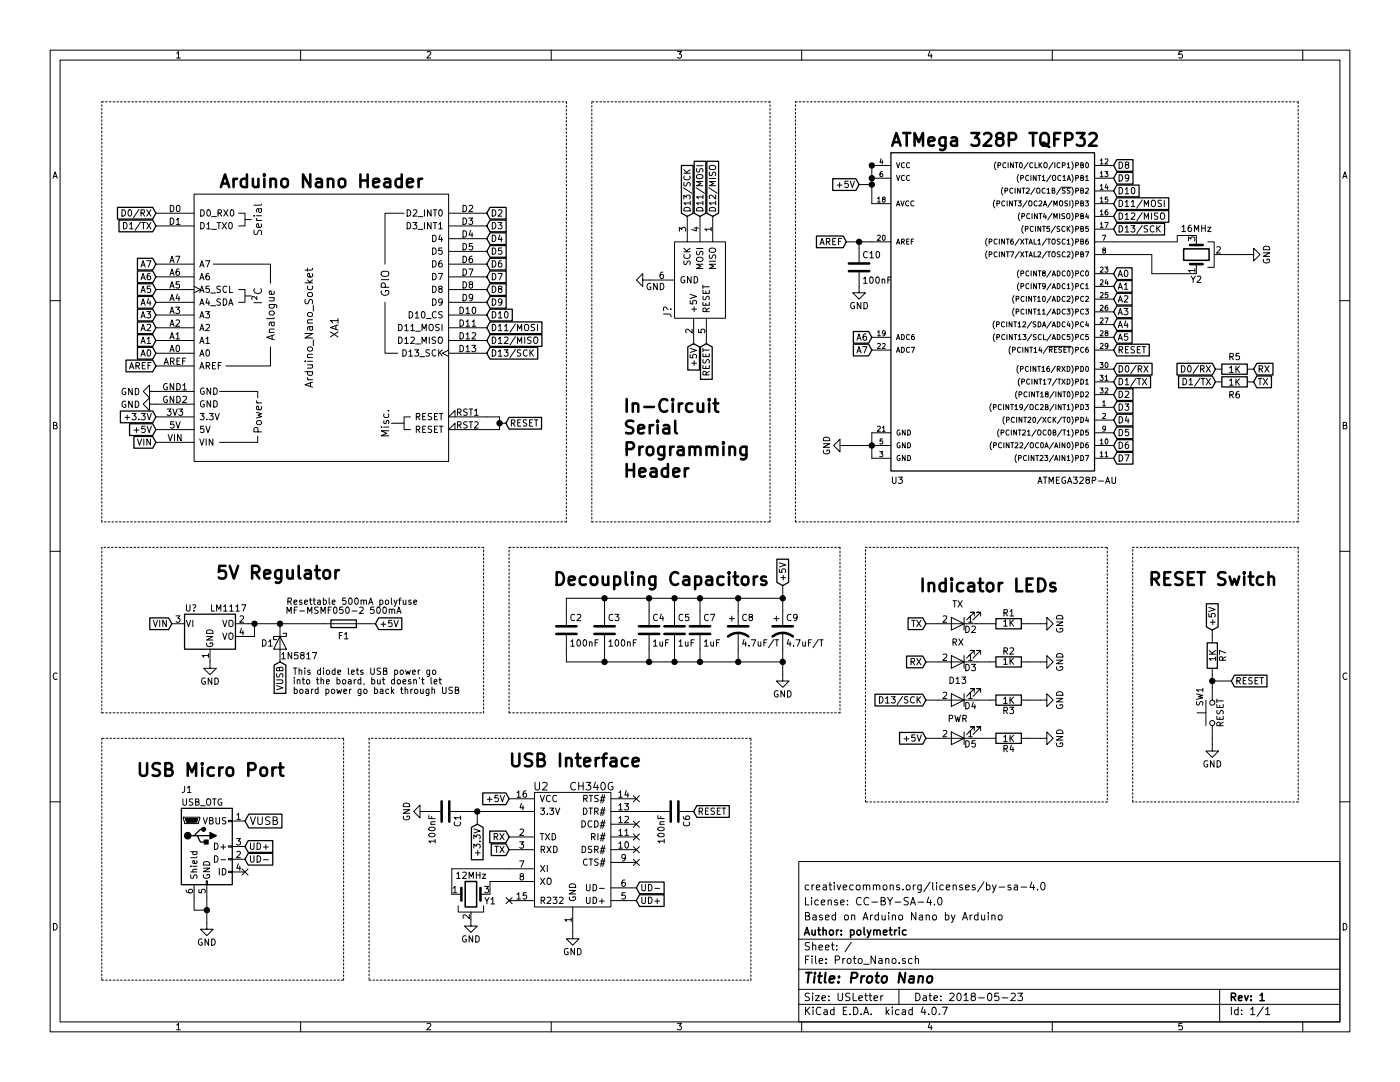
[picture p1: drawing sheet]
EESchema Schematic File Version 2
LIBS:power
LIBS:device
LIBS:switches
LIBS:relays
LIBS:motors
LIBS:transistors
LIBS:conn
LIBS:linear
LIBS:regul
LIBS:74xx
LIBS:cmos4000
LIBS:adc-dac
LIBS:memory
LIBS:xilinx
LIBS:microcontrollers
LIBS:dsp
LIBS:microchip
LIBS:analog_switches
LIBS:motorola
LIBS:texas
LIBS:intel
LIBS:audio
LIBS:interface
LIBS:digital-audio
LIBS:philips
LIBS:display
LIBS:cypress
LIBS:siliconi
LIBS:opto
LIBS:atmel
LIBS:contrib
LIBS:valves
LIBS:poly_serial_ics
LIBS:poly_regulators
LIBS:poly_connectors
LIBS:arduino
LIBS:Proto_Nano-cache
EELAYER 25 0
EELAYER END
$Descr USLetter 11000 8500
encoding utf-8
Sheet 1 1
Title "Proto Nano"
Date "2018-05-23"
Rev "1"
Comp "Author: polymetric"
Comment1 "Based on Arduino Nano by Arduino"
Comment2 "License: CC-BY-SA-4.0"
Comment3 "creativecommons.org/licenses/by-sa-4.0"
Comment4 ""
$EndDescr
$Comp
L GND #PWR01
U 1 1
P 1625 7250
F 0 "#PWR01" H 1625 7000 50  0001 C CNN
F 1 "GND" H 1625 7100 50  0000 C CNN
F 2 "" H 1625 7250 50  0001 C CNN
F 3 "" H 1625 7250 50  0001 C CNN
	1    1625 7250
	1    0    0    -1  
$EndComp
Text GLabel 4000 6575 0    50   Input ~ 0
RX
Text GLabel 4000 6675 0    50   Input ~ 0
TX
Text GLabel 4000 6275 0    50   Input ~ 0
+5V
$Comp
L USB_OTG J1
U 1 1
P 1625 6650
F 0 "J1" H 1425 7100 50  0000 L CNN
F 1 "USB_OTG" H 1425 7000 50  0000 L CNN
F 2 "Connectors_USB:USB_Micro-B_Molex-105017-0001" H 1775 6600 50  0001 C CNN
F 3 "" H 1775 6600 50  0001 C CNN
	1    1625 6650
	1    0    0    -1  
$EndComp
Text GLabel 3750 6475 3    50   Input ~ 0
+3.3V
Text Notes 4000 6025 0    100  ~ 20
USB Interface
Text GLabel 5450 6375 2    50   Input ~ 0
RESET
Text Notes 1075 6100 0    100  ~ 20
USB Micro Port
$Comp
L GND #PWR02
U 1 1
P 4500 7325
F 0 "#PWR02" H 4500 7075 50  0001 C CNN
F 1 "GND" H 4500 7175 50  0000 C CNN
F 2 "" H 4500 7325 50  0001 C CNN
F 3 "" H 4500 7325 50  0001 C CNN
	1    4500 7325
	1    0    0    -1  
$EndComp
$Comp
L GND #PWR03
U 1 1
P 3700 7225
F 0 "#PWR03" H 3700 6975 50  0001 C CNN
F 1 "GND" H 3700 7075 50  0000 C CNN
F 2 "" H 3700 7225 50  0001 C CNN
F 3 "" H 3700 7225 50  0001 C CNN
	1    3700 7225
	1    0    0    -1  
$EndComp
Text GLabel 5000 7075 2    50   Input ~ 0
UD+
Text GLabel 5000 6975 2    50   Input ~ 0
UD-
$Comp
L C C6
U 1 1
P 5300 6375
F 0 "C6" H 5325 6475 50  0000 L CNN
F 1 "100nF" H 5325 6275 50  0000 L CNN
F 2 "Polymetric_Capacitors_SMD:C_0603" H 5338 6225 50  0001 C CNN
F 3 "" H 5300 6375 50  0001 C CNN
	1    5300 6375
	0    1    1    0   
$EndComp
Text GLabel 1925 6750 2    50   Input ~ 0
UD-
Text GLabel 1925 6650 2    50   Input ~ 0
UD+
Text GLabel 6150 4600 1    50   Input ~ 0
+5V
$Comp
L C C1
U 1 1
P 3500 6375
F 0 "C1" H 3525 6475 50  0000 L CNN
F 1 "100nF" H 3525 6275 50  0000 L CNN
F 2 "Polymetric_Capacitors_SMD:C_0603" H 3538 6225 50  0001 C CNN
F 3 "" H 3500 6375 50  0001 C CNN
	1    3500 6375
	0    1    1    0   
$EndComp
$Comp
L CH340G U2
U 1 1
P 4500 6675
F 0 "U2" H 4250 7175 60  0000 C CNN
F 1 "CH340G" H 4650 7175 60  0000 C CNN
F 2 "Housings_SSOP:SOP-16_4.4x10.4mm_Pitch1.27mm" H 3300 6425 60  0001 C CNN
F 3 "" H 3300 6425 60  0001 C CNN
	1    4500 6675
	1    0    0    -1  
$EndComp
NoConn ~ 4000 7075
NoConn ~ 5000 6275
NoConn ~ 5000 6475
NoConn ~ 5000 6575
NoConn ~ 5000 6675
NoConn ~ 5000 6775
NoConn ~ 1925 6850
Text GLabel 1925 6450 2    60   Input ~ 0
VUSB
$Comp
L Crystal_GND2 Y1
U 1 1
P 3700 7025
F 0 "Y1" H 3850 6975 50  0000 C CNN
F 1 "12MHz" H 3700 7175 50  0000 C CNN
F 2 "Polymetric_Resonators_SMD:murata-resonator_SMD_CSTCE16M0V53-R0" H 3700 7025 50  0001 C CNN
F 3 "" H 3700 7025 50  0001 C CNN
	1    3700 7025
	1    0    0    -1  
$EndComp
$Comp
L GND #PWR04
U 1 1
P 3350 6375
F 0 "#PWR04" H 3350 6125 50  0001 C CNN
F 1 "GND" H 3350 6225 50  0000 C CNN
F 2 "" H 3350 6375 50  0001 C CNN
F 3 "" H 3350 6375 50  0001 C CNN
	1    3350 6375
	0    1    1    0   
$EndComp
$Comp
L ATMEGA328P-AU U3
U 1 1
P 7750 2400
F 0 "U3" H 7000 1000 50  0000 L BNN
F 1 "ATMEGA328P-AU" H 8150 1000 50  0000 L BNN
F 2 "Housings_QFP:TQFP-32_7x7mm_Pitch0.8mm" H 7750 2400 50  0001 C CIN
F 3 "" H 7750 2400 50  0001 C CNN
	1    7750 2400
	1    0    0    -1  
$EndComp
Text GLabel 8750 3000 2    50   Input ~ 0
D1/TX
Text GLabel 8750 3100 2    50   Input ~ 0
D2
Text GLabel 8750 3200 2    50   Input ~ 0
D3
Text GLabel 8750 3300 2    50   Input ~ 0
D4
Text GLabel 8750 3400 2    50   Input ~ 0
D5
Text GLabel 8750 3500 2    50   Input ~ 0
D6
Text GLabel 8750 3600 2    50   Input ~ 0
D7
Text GLabel 8750 2900 2    50   Input ~ 0
D0/RX
Text GLabel 8750 2650 2    50   Input ~ 0
A5
Text GLabel 8750 2550 2    50   Input ~ 0
A4
Text GLabel 8750 2450 2    50   Input ~ 0
A3
Text GLabel 8750 2350 2    50   Input ~ 0
A2
Text GLabel 8750 2250 2    50   Input ~ 0
A1
Text GLabel 8750 2150 2    50   Input ~ 0
A0
Text GLabel 8750 1800 2    50   Input ~ 0
D13/SCK
Text GLabel 8750 1700 2    50   Input ~ 0
D12/MISO
Text GLabel 8750 1600 2    50   Input ~ 0
D11/MOSI
Text GLabel 8750 1500 2    50   Input ~ 0
D10
Text GLabel 8750 1400 2    50   Input ~ 0
D9
Text GLabel 8750 1300 2    50   Input ~ 0
D8
Text GLabel 8750 2750 2    50   Input ~ 0
RESET
$Comp
L Crystal_GND2 Y2
U 1 1
P 9400 2000
F 0 "Y2" V 9200 2000 50  0000 C CNN
F 1 "16MHz" V 9600 2000 50  0000 C CNN
F 2 "Polymetric_Resonators_SMD:murata-resonator_SMD_CSTCE16M0V53-R0" H 9400 2000 50  0001 C CNN
F 3 "" H 9400 2000 50  0001 C CNN
	1    9400 2000
	0    -1   -1   0   
$EndComp
$Comp
L GND #PWR05
U 1 1
P 6650 3500
F 0 "#PWR05" H 6650 3250 50  0001 C CNN
F 1 "GND" H 6650 3350 50  0000 C CNN
F 2 "" H 6650 3500 50  0001 C CNN
F 3 "" H 6650 3500 50  0001 C CNN
	1    6650 3500
	0    1    1    0   
$EndComp
Text GLabel 6850 2650 0    50   Input ~ 0
A6
Text GLabel 6850 2750 0    50   Input ~ 0
A7
$Comp
L GND #PWR06
U 1 1
P 9800 2000
F 0 "#PWR06" H 9800 1750 50  0001 C CNN
F 1 "GND" H 9800 1850 50  0000 C CNN
F 2 "" H 9800 2000 50  0001 C CNN
F 3 "" H 9800 2000 50  0001 C CNN
	1    9800 2000
	0    -1   -1   0   
$EndComp
Text GLabel 6750 1450 0    50   Input ~ 0
+5V
$Comp
L C C4
U 1 1
P 5100 4950
F 0 "C4" H 5125 5050 50  0000 L CNN
F 1 "1uF" H 5125 4850 50  0000 L CNN
F 2 "Polymetric_Capacitors_SMD:C_0603" H 5138 4800 50  0001 C CNN
F 3 "" H 5100 4950 50  0001 C CNN
	1    5100 4950
	1    0    0    -1  
$EndComp
$Comp
L C C5
U 1 1
P 5300 4950
F 0 "C5" H 5325 5050 50  0000 L CNN
F 1 "1uF" H 5325 4850 50  0000 L CNN
F 2 "Polymetric_Capacitors_SMD:C_0603" H 5338 4800 50  0001 C CNN
F 3 "" H 5300 4950 50  0001 C CNN
	1    5300 4950
	1    0    0    -1  
$EndComp
$Comp
L C C10
U 1 1
P 6750 2100
F 0 "C10" H 6775 2200 50  0000 L CNN
F 1 "100nF" H 6775 2000 50  0000 L CNN
F 2 "Polymetric_Capacitors_SMD:C_0603" H 6788 1950 50  0001 C CNN
F 3 "" H 6750 2100 50  0001 C CNN
	1    6750 2100
	1    0    0    -1  
$EndComp
Text GLabel 6650 1900 0    50   Input ~ 0
AREF
$Comp
L GND #PWR07
U 1 1
P 6750 2250
F 0 "#PWR07" H 6750 2000 50  0001 C CNN
F 1 "GND" H 6750 2100 50  0000 C CNN
F 2 "" H 6750 2250 50  0001 C CNN
F 3 "" H 6750 2250 50  0001 C CNN
	1    6750 2250
	1    0    0    -1  
$EndComp
$Comp
L R R5
U 1 1
P 9700 2900
F 0 "R5" V 9600 2900 50  0000 C CNN
F 1 "1K" V 9700 2900 50  0000 C CNN
F 2 "Polymetric_Resistors_SMD:R_0603" V 9630 2900 50  0001 C CNN
F 3 "" H 9700 2900 50  0001 C CNN
	1    9700 2900
	0    1    1    0   
$EndComp
$Comp
L R R6
U 1 1
P 9700 3000
F 0 "R6" V 9800 3000 50  0000 C CNN
F 1 "1K" V 9700 3000 50  0000 C CNN
F 2 "Polymetric_Resistors_SMD:R_0603" V 9630 3000 50  0001 C CNN
F 3 "" H 9700 3000 50  0001 C CNN
	1    9700 3000
	0    1    1    0   
$EndComp
Text GLabel 9550 2900 0    50   Input ~ 0
D0/RX
Text GLabel 9550 3000 0    50   Input ~ 0
D1/TX
Text GLabel 9850 2900 2    50   Input ~ 0
RX
Text GLabel 9850 3000 2    50   Input ~ 0
TX
Text GLabel 9525 4950 1    50   Input ~ 0
+5V
$Comp
L GND #PWR08
U 1 1
P 9525 5850
F 0 "#PWR08" H 9525 5600 50  0001 C CNN
F 1 "GND" H 9525 5700 50  0000 C CNN
F 2 "" H 9525 5850 50  0001 C CNN
F 3 "" H 9525 5850 50  0001 C CNN
	1    9525 5850
	1    0    0    -1  
$EndComp
$Comp
L R R7
U 1 1
P 9525 5150
F 0 "R7" V 9605 5150 50  0000 C CNN
F 1 "1K" V 9525 5150 50  0000 C CNN
F 2 "Polymetric_Resistors_SMD:R_0603" V 9455 5150 50  0001 C CNN
F 3 "" H 9525 5150 50  0001 C CNN
	1    9525 5150
	1    0    0    -1  
$EndComp
$Comp
L SW_Push SW1
U 1 1
P 9525 5600
F 0 "SW1" H 9575 5700 50  0000 L CNN
F 1 "RESET" H 9525 5540 50  0000 C CNN
F 2 "Buttons_Switches_SMD:SW_SPST_FSMSM" H 9525 5800 50  0001 C CNN
F 3 "" H 9525 5800 50  0001 C CNN
	1    9525 5600
	0    -1   -1   0   
$EndComp
Text GLabel 9675 5350 2    50   Input ~ 0
RESET
Text Notes 9025 4600 0    100  ~ 20
RESET Switch
Text Notes 7000 1150 0    100  ~ 20
ATMega 328P TQFP32
$Comp
L D_Schottky D1
U 1 1
P 2200 5050
F 0 "D1" V 2200 4950 50  0000 C CNN
F 1 "1N5817" V 2300 5200 50  0000 C CNN
F 2 "Diodes_SMD:D_SOD-123" H 2200 5050 50  0001 C CNN
F 3 "" H 2200 5050 50  0001 C CNN
	1    2200 5050
	0    1    1    0   
$EndComp
Text GLabel 2200 5200 3    50   Input ~ 0
VUSB
Text GLabel 2950 4900 2    50   Input ~ 0
+5V
$Comp
L GND #PWR09
U 1 1
P 1650 5200
F 0 "#PWR09" H 1650 4950 50  0001 C CNN
F 1 "GND" H 1650 5050 50  0000 C CNN
F 2 "" H 1650 5200 50  0001 C CNN
F 3 "" H 1650 5200 50  0001 C CNN
	1    1650 5200
	1    0    0    -1  
$EndComp
Text GLabel 1350 4900 0    50   Input ~ 0
VIN
$Comp
L C C7
U 1 1
P 5500 4950
F 0 "C7" H 5525 5050 50  0000 L CNN
F 1 "1uF" H 5525 4850 50  0000 L CNN
F 2 "Polymetric_Capacitors_SMD:C_0603" H 5538 4800 50  0001 C CNN
F 3 "" H 5500 4950 50  0001 C CNN
	1    5500 4950
	1    0    0    -1  
$EndComp
Text Notes 1700 4550 0    100  ~ 20
5V Regulator
Text Notes 2300 5450 0    50   ~ 0
This diode lets USB power go\ninto the board, but doesn't let\nboard power go back through USB
$Comp
L CP1 C8
U 1 1
P 5800 4950
F 0 "C8" H 5825 5050 50  0000 L CNN
F 1 "4.7uF/T" H 5825 4850 50  0000 L CNN
F 2 "Capacitors_Tantalum_SMD:CP_Tantalum_Case-A_EIA-3216-18_Reflow" H 5800 4950 50  0001 C CNN
F 3 "" H 5800 4950 50  0001 C CNN
	1    5800 4950
	1    0    0    -1  
$EndComp
$Comp
L GND #PWR010
U 1 1
P 6150 5300
F 0 "#PWR010" H 6150 5050 50  0001 C CNN
F 1 "GND" H 6150 5150 50  0000 C CNN
F 2 "" H 6150 5300 50  0001 C CNN
F 3 "" H 6150 5300 50  0001 C CNN
	1    6150 5300
	1    0    0    -1  
$EndComp
$Comp
L Fuse F1
U 1 1
P 2700 4900
F 0 "F1" V 2600 4900 50  0000 C CNN
F 1 "MF-MSMF050-2 500mA" V 2800 4900 50  0000 C CNN
F 2 "Polymetric_Fuses_SMD:1812_PTC_Fuse" V 2630 4900 50  0001 C CNN
F 3 "" H 2700 4900 50  0001 C CNN
	1    2700 4900
	0    -1   -1   0   
$EndComp
Text Notes 2250 4750 0    50   ~ 0
Resettable 500mA polyfuse
$Comp
L CP1 C9
U 1 1
P 6150 4950
F 0 "C9" H 6175 5050 50  0000 L CNN
F 1 "4.7uF/T" H 6175 4850 50  0000 L CNN
F 2 "Capacitors_Tantalum_SMD:CP_Tantalum_Case-A_EIA-3216-18_Reflow" H 6150 4950 50  0001 C CNN
F 3 "" H 6150 4950 50  0001 C CNN
	1    6150 4950
	1    0    0    -1  
$EndComp
$Comp
L LED D3
U 1 1
P 7525 5200
F 0 "D3" H 7425 5250 50  0000 C CNN
F 1 "RX" H 7525 5050 50  0000 C CNN
F 2 "Polymetric_LEDs_SMD:LED_0603" H 7525 5200 50  0001 C CNN
F 3 "" H 7525 5200 50  0001 C CNN
	1    7525 5200
	-1   0    0    1   
$EndComp
$Comp
L LED D2
U 1 1
P 7525 4900
F 0 "D2" H 7425 4950 50  0000 C CNN
F 1 "TX" H 7525 4750 50  0000 C CNN
F 2 "Polymetric_LEDs_SMD:LED_0603" H 7525 4900 50  0001 C CNN
F 3 "" H 7525 4900 50  0001 C CNN
	1    7525 4900
	-1   0    0    1   
$EndComp
$Comp
L R R2
U 1 1
P 7925 5200
F 0 "R2" V 8005 5200 50  0000 C CNN
F 1 "1K" V 7925 5200 50  0000 C CNN
F 2 "Polymetric_Resistors_SMD:R_0603" V 7855 5200 50  0001 C CNN
F 3 "" H 7925 5200 50  0001 C CNN
	1    7925 5200
	0    -1   -1   0   
$EndComp
$Comp
L R R1
U 1 1
P 7925 4900
F 0 "R1" V 8005 4900 50  0000 C CNN
F 1 "1K" V 7925 4900 50  0000 C CNN
F 2 "Polymetric_Resistors_SMD:R_0603" V 7855 4900 50  0001 C CNN
F 3 "" H 7925 4900 50  0001 C CNN
	1    7925 4900
	0    -1   -1   0   
$EndComp
Text GLabel 7275 5200 0    50   Input ~ 0
RX
Text GLabel 7275 4900 0    50   Input ~ 0
TX
$Comp
L GND #PWR011
U 1 1
P 8175 4900
F 0 "#PWR011" H 8175 4650 50  0001 C CNN
F 1 "GND" H 8175 4750 50  0000 C CNN
F 2 "" H 8175 4900 50  0001 C CNN
F 3 "" H 8175 4900 50  0001 C CNN
	1    8175 4900
	0    -1   -1   0   
$EndComp
$Comp
L GND #PWR012
U 1 1
P 8175 5500
F 0 "#PWR012" H 8175 5250 50  0001 C CNN
F 1 "GND" H 8175 5350 50  0000 C CNN
F 2 "" H 8175 5500 50  0001 C CNN
F 3 "" H 8175 5500 50  0001 C CNN
	1    8175 5500
	0    -1   -1   0   
$EndComp
$Comp
L R R3
U 1 1
P 7925 5500
F 0 "R3" V 8005 5500 50  0000 C CNN
F 1 "1K" V 7925 5500 50  0000 C CNN
F 2 "Polymetric_Resistors_SMD:R_0603" V 7855 5500 50  0001 C CNN
F 3 "" H 7925 5500 50  0001 C CNN
	1    7925 5500
	0    1    1    0   
$EndComp
Text GLabel 7275 5500 0    50   Input ~ 0
D13/SCK
$Comp
L LED D4
U 1 1
P 7525 5500
F 0 "D4" H 7425 5550 50  0000 C CNN
F 1 "D13" H 7525 5350 50  0000 C CNN
F 2 "Polymetric_LEDs_SMD:LED_0603" H 7525 5500 50  0001 C CNN
F 3 "" H 7525 5500 50  0001 C CNN
	1    7525 5500
	-1   0    0    1   
$EndComp
$Comp
L GND #PWR013
U 1 1
P 8175 5200
F 0 "#PWR013" H 8175 4950 50  0001 C CNN
F 1 "GND" H 8175 5050 50  0000 C CNN
F 2 "" H 8175 5200 50  0001 C CNN
F 3 "" H 8175 5200 50  0001 C CNN
	1    8175 5200
	0    -1   -1   0   
$EndComp
$Comp
L GND #PWR014
U 1 1
P 8175 5800
F 0 "#PWR014" H 8175 5550 50  0001 C CNN
F 1 "GND" H 8175 5650 50  0000 C CNN
F 2 "" H 8175 5800 50  0001 C CNN
F 3 "" H 8175 5800 50  0001 C CNN
	1    8175 5800
	0    -1   -1   0   
$EndComp
$Comp
L R R4
U 1 1
P 7925 5800
F 0 "R4" V 8005 5800 50  0000 C CNN
F 1 "1K" V 7925 5800 50  0000 C CNN
F 2 "Polymetric_Resistors_SMD:R_0603" V 7855 5800 50  0001 C CNN
F 3 "" H 7925 5800 50  0001 C CNN
	1    7925 5800
	0    1    1    0   
$EndComp
Text GLabel 7275 5800 0    50   Input ~ 0
+5V
$Comp
L LED D5
U 1 1
P 7525 5800
F 0 "D5" H 7425 5850 50  0000 C CNN
F 1 "PWR" H 7525 5650 50  0000 C CNN
F 2 "Polymetric_LEDs_SMD:LED_0603" H 7525 5800 50  0001 C CNN
F 3 "" H 7525 5800 50  0001 C CNN
	1    7525 5800
	-1   0    0    1   
$EndComp
Text GLabel 5600 1700 1    50   Input ~ 0
D12/MISO
Text GLabel 5400 1700 1    50   Input ~ 0
D13/SCK
Text GLabel 5550 2700 3    50   Input ~ 0
RESET
Text GLabel 5450 2700 3    50   Input ~ 0
+5V
Text GLabel 5500 1700 1    50   Input ~ 0
D11/MOSI
$Comp
L GND #PWR015
U 1 1
P 5100 2200
F 0 "#PWR015" H 5100 1950 50  0001 C CNN
F 1 "GND" V 5150 2250 50  0000 C CNN
F 2 "" H 5100 2200 50  0001 C CNN
F 3 "" H 5100 2200 50  0001 C CNN
	1    5100 2200
	0    1    1    0   
$EndComp
$Comp
L Arduino_Nano_Socket XA1
U 1 1
P 2525 2575
F 0 "XA1" V 2625 2575 60  0000 C CNN
F 1 "Arduino_Nano_Socket" V 2425 2575 60  0000 C CNN
F 2 "Arduino:Arduino_Nano_Socket" H 4325 6325 60  0001 C CNN
F 3 "" H 4325 6325 60  0001 C CNN
	1    2525 2575
	1    0    0    -1  
$EndComp
Text GLabel 1225 1775 0    50   Input ~ 0
D1/TX
Text GLabel 3825 1675 2    50   Input ~ 0
D2
Text GLabel 3825 1775 2    50   Input ~ 0
D3
Text GLabel 3825 1875 2    50   Input ~ 0
D4
Text GLabel 3825 1975 2    50   Input ~ 0
D5
Text GLabel 3825 2075 2    50   Input ~ 0
D6
Text GLabel 3825 2175 2    50   Input ~ 0
D7
Text GLabel 1225 1675 0    50   Input ~ 0
D0/RX
Text GLabel 1225 2275 0    50   Input ~ 0
A5
Text GLabel 1225 2375 0    50   Input ~ 0
A4
Text GLabel 1225 2475 0    50   Input ~ 0
A3
Text GLabel 1225 2575 0    50   Input ~ 0
A2
Text GLabel 1225 2675 0    50   Input ~ 0
A1
Text GLabel 1225 2775 0    50   Input ~ 0
A0
Text GLabel 3825 2775 2    50   Input ~ 0
D13/SCK
Text GLabel 3825 2675 2    50   Input ~ 0
D12/MISO
Text GLabel 3825 2575 2    50   Input ~ 0
D11/MOSI
Text GLabel 3825 2475 2    50   Input ~ 0
D10
Text GLabel 3825 2375 2    50   Input ~ 0
D9
Text GLabel 3825 2275 2    50   Input ~ 0
D8
Text GLabel 3975 3325 2    50   Input ~ 0
RESET
Text GLabel 1225 2175 0    50   Input ~ 0
A6
Text GLabel 1225 2075 0    50   Input ~ 0
A7
$Comp
L GND #PWR016
U 1 1
P 1225 3075
F 0 "#PWR016" H 1225 2825 50  0001 C CNN
F 1 "GND" V 1225 2875 50  0000 C CNN
F 2 "" H 1225 3075 50  0001 C CNN
F 3 "" H 1225 3075 50  0001 C CNN
	1    1225 3075
	0    1    1    0   
$EndComp
$Comp
L GND #PWR017
U 1 1
P 1225 3175
F 0 "#PWR017" H 1225 2925 50  0001 C CNN
F 1 "GND" V 1225 2975 50  0000 C CNN
F 2 "" H 1225 3175 50  0001 C CNN
F 3 "" H 1225 3175 50  0001 C CNN
	1    1225 3175
	0    1    1    0   
$EndComp
Text GLabel 1225 3375 0    50   Input ~ 0
+5V
Text GLabel 1225 3275 0    50   Input ~ 0
+3.3V
Text GLabel 1225 3475 0    50   Input ~ 0
VIN
Text GLabel 1225 2875 0    50   Input ~ 0
AREF
Text Notes 7225 4650 0    100  ~ 20
Indicator LEDs
Text Notes 4350 4600 0    100  ~ 20
Decoupling Capacitors
Text Notes 4900 3750 0    100  ~ 20
In-Circuit\nSerial\nProgramming\nHeader
Text Notes 1725 1475 0    100  ~ 20
Arduino Nano Header
$Comp
L C C3
U 1 1
P 4750 4950
F 0 "C3" H 4775 5050 50  0000 L CNN
F 1 "100nF" H 4775 4850 50  0000 L CNN
F 2 "Polymetric_Capacitors_SMD:C_0603" H 4788 4800 50  0001 C CNN
F 3 "" H 4750 4950 50  0001 C CNN
	1    4750 4950
	1    0    0    -1  
$EndComp
Wire Notes Line
	4450 4100 800  4100
Wire Notes Line
	800  800  4450 800 
Wire Notes Line
	800  4300 800  5600
Wire Notes Line
	3800 4300 800  4300
Wire Notes Line
	3800 5600 3800 4300
Wire Notes Line
	800  5600 3800 5600
Wire Notes Line
	2900 5800 2900 7700
Wire Notes Line
	5900 5800 2900 5800
Wire Notes Line
	5900 7700 5900 5800
Wire Notes Line
	2900 7700 5900 7700
Wire Notes Line
	800  5800 800  7700
Wire Notes Line
	2700 5800 800  5800
Wire Notes Line
	2700 7700 2700 5800
Wire Notes Line
	800  7700 2700 7700
Connection ~ 5800 5200
Wire Wire Line
	5800 5200 5800 5100
Connection ~ 5500 5200
Wire Wire Line
	5500 5200 5500 5100
Connection ~ 5300 5200
Wire Wire Line
	5300 5200 5300 5100
Connection ~ 5100 5200
Wire Wire Line
	5100 5200 5100 5100
Connection ~ 4750 5200
Wire Wire Line
	4750 5100 4750 5200
Connection ~ 4750 4700
Wire Wire Line
	4750 4800 4750 4700
Connection ~ 5100 4700
Wire Wire Line
	5100 4700 5100 4800
Connection ~ 5300 4700
Wire Wire Line
	5300 4700 5300 4800
Connection ~ 5500 4700
Wire Wire Line
	5500 4700 5500 4800
Connection ~ 5800 4700
Wire Wire Line
	5800 4700 5800 4800
Connection ~ 6150 4700
Connection ~ 6150 5200
Wire Wire Line
	6150 5100 6150 5200
Wire Wire Line
	6150 5200 6150 5300
Wire Wire Line
	6150 4600 6150 4700
Wire Wire Line
	6150 4700 6150 4800
Wire Wire Line
	6850 1450 6750 1450
Connection ~ 6850 1450
Wire Wire Line
	6850 1300 6850 1400
Wire Wire Line
	6850 1400 6850 1450
Wire Wire Line
	6850 1450 6850 1600
Wire Wire Line
	3825 3275 3925 3275
Wire Wire Line
	3925 3375 3825 3375
Connection ~ 3925 3325
Wire Wire Line
	3925 3275 3925 3325
Wire Wire Line
	3925 3325 3925 3375
Wire Wire Line
	3975 3325 3925 3325
Wire Wire Line
	8075 5800 8175 5800
Wire Wire Line
	7275 5800 7375 5800
Wire Wire Line
	7675 5800 7775 5800
Wire Wire Line
	8075 5500 8175 5500
Wire Wire Line
	7275 5500 7375 5500
Wire Wire Line
	7675 5500 7775 5500
Wire Wire Line
	8175 4900 8075 4900
Wire Wire Line
	8075 5200 8175 5200
Wire Wire Line
	7675 5200 7775 5200
Wire Wire Line
	7675 4900 7775 4900
Wire Wire Line
	7275 4900 7375 4900
Wire Wire Line
	7275 5200 7375 5200
Wire Wire Line
	1950 4900 2000 4900
Wire Wire Line
	2000 4900 2200 4900
Wire Wire Line
	2200 4900 2550 4900
Connection ~ 2200 4900
Wire Wire Line
	2950 4900 2850 4900
Connection ~ 6750 1900
Wire Wire Line
	6750 1900 6750 1950
Wire Wire Line
	6650 1900 6750 1900
Wire Wire Line
	6750 1900 6850 1900
Connection ~ 9525 5350
Wire Wire Line
	9675 5350 9525 5350
Wire Wire Line
	9525 5800 9525 5850
Wire Wire Line
	9525 5300 9525 5350
Wire Wire Line
	9525 5350 9525 5400
Wire Wire Line
	9525 4950 9525 5000
Connection ~ 6850 1300
Connection ~ 6850 1400
Wire Wire Line
	9250 1900 8750 1900
Wire Wire Line
	9250 1850 9250 1900
Wire Wire Line
	9400 1850 9250 1850
Connection ~ 6850 3500
Wire Wire Line
	6850 3500 6650 3500
Wire Wire Line
	6850 3400 6850 3500
Wire Wire Line
	6850 3500 6850 3600
Wire Wire Line
	9800 2000 9600 2000
Wire Wire Line
	9050 2000 8750 2000
Wire Wire Line
	9050 2150 9050 2000
Wire Wire Line
	9400 2150 9050 2150
Connection ~ 3750 6375
Wire Wire Line
	3750 6475 3750 6375
Wire Wire Line
	3650 6375 3750 6375
Wire Wire Line
	3750 6375 4000 6375
Wire Wire Line
	3550 6825 3550 7025
Wire Wire Line
	4000 6825 3550 6825
Wire Wire Line
	3850 6925 3850 7025
Wire Wire Line
	4000 6925 3850 6925
Wire Wire Line
	5000 6375 5150 6375
Connection ~ 1625 7150
Wire Wire Line
	1625 7050 1625 7150
Wire Wire Line
	1625 7150 1625 7250
Wire Wire Line
	1525 7150 1625 7150
Wire Wire Line
	1525 7050 1525 7150
Wire Notes Line
	10200 800  10200 4100
Wire Notes Line
	6250 800  10200 800 
Wire Notes Line
	6600 5600 4000 5600
Wire Notes Line
	4000 5600 4000 4300
Wire Notes Line
	4000 4300 6600 4300
Wire Notes Line
	6600 4300 6600 5600
Wire Notes Line
	8900 4300 10200 4300
Wire Notes Line
	10200 4300 10200 6300
Wire Notes Line
	10200 6300 8900 6300
Wire Notes Line
	8900 6300 8900 4300
Wire Notes Line
	8700 6300 6800 6300
Wire Notes Line
	6800 6300 6800 4300
Wire Notes Line
	6800 4300 8700 4300
Wire Notes Line
	4450 800  4450 4100
Wire Notes Line
	800  4100 800  800 
Wire Wire Line
	4450 5200 4750 5200
Wire Wire Line
	4750 5200 5100 5200
Wire Wire Line
	5100 5200 5300 5200
Wire Wire Line
	5300 5200 5500 5200
Wire Wire Line
	5500 5200 5800 5200
Wire Wire Line
	5800 5200 6150 5200
Wire Wire Line
	4450 5200 4450 5100
$Comp
L C C2
U 1 1
P 4450 4950
F 0 "C2" H 4475 5050 50  0000 L CNN
F 1 "100nF" H 4475 4850 50  0000 L CNN
F 2 "Polymetric_Capacitors_SMD:C_0603" H 4488 4800 50  0001 C CNN
F 3 "" H 4450 4950 50  0001 C CNN
	1    4450 4950
	1    0    0    -1  
$EndComp
Wire Wire Line
	4450 4800 4450 4700
Wire Wire Line
	4450 4700 4750 4700
Wire Wire Line
	4750 4700 5100 4700
Wire Wire Line
	5100 4700 5300 4700
Wire Wire Line
	5300 4700 5500 4700
Wire Wire Line
	5500 4700 5800 4700
Wire Wire Line
	5800 4700 6150 4700
Wire Notes Line
	8700 4300 8700 6300
$Comp
L LM1117 U?
U 1 1
P 1650 4900
F 0 "U?" H 1500 5025 50  0000 C CNN
F 1 "LM1117" H 1650 5025 50  0000 L CNN
F 2 "" H 1650 4900 50  0001 C CNN
F 3 "" H 1650 4900 50  0001 C CNN
	1    1650 4900
	1    0    0    -1  
$EndComp
Wire Wire Line
	1950 5000 2000 5000
Wire Wire Line
	2000 5000 2000 4900
Connection ~ 2000 4900
$Comp
L ICSP_Header_Slave J?
U 1 1
P 5500 2200
F 0 "J?" H 5750 1950 60  0000 C CNN
F 1 "ICSP_Header_Slave" V 4600 2200 60  0001 C CNN
F 2 "Pin_Headers:Pin_Header_Straight_2x03_Pitch2.54mm" H 5500 2550 60  0001 C CNN
F 3 "" H 5800 1650 60  0001 C CNN
	1    5500 2200
	0    1    1    0   
$EndComp
Wire Notes Line
	10200 4100 6250 4100
Wire Notes Line
	6250 4100 6250 800 
Wire Notes Line
	6050 4100 6050 800 
Wire Notes Line
	6050 800  4650 800 
Wire Notes Line
	4650 800  4650 4100
Wire Notes Line
	4650 4100 6050 4100
$EndSCHEMATC
